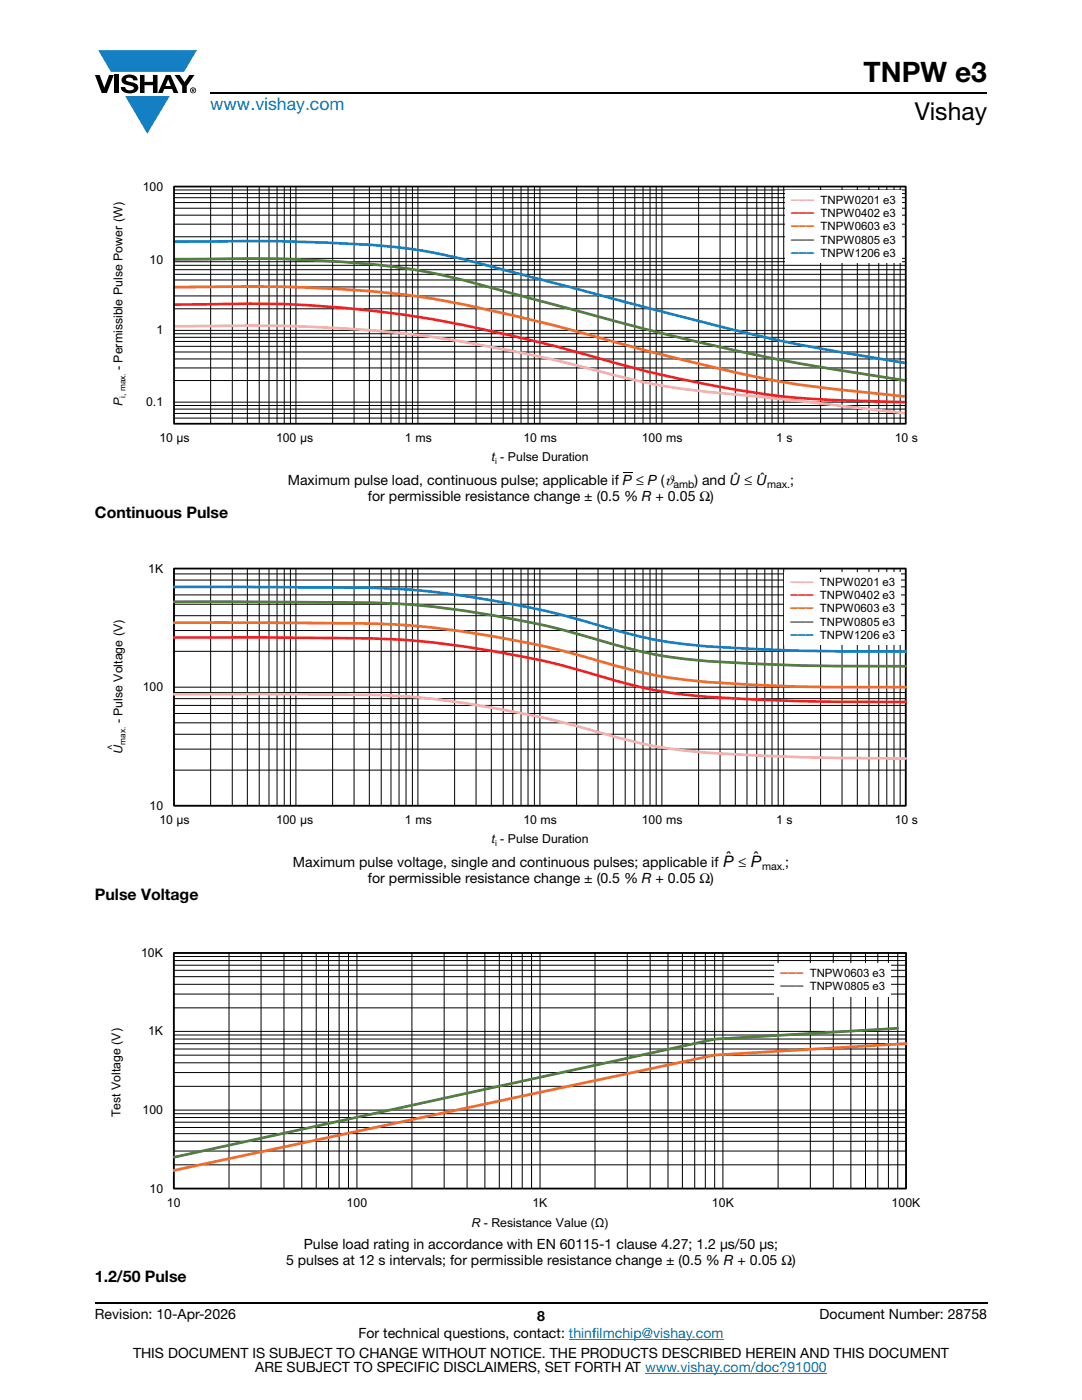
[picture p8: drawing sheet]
<svg xmlns="http://www.w3.org/2000/svg" width="216mm" height="279mm" viewBox="0 0 216 279" stroke-linecap="round" stroke-linejoin="round" font-family="sans-serif">
<g fill="#147fc3">
<path d="M19.6 10h19.7l-2.6 4.3h-1.1h-13.5z"/>
<path d="M25 19.2h8.9l-4.5 7.5z"/>
</g>
<g fill="#000">
<path d="M18.9 15h1l.9 2.5 1-2.5h.9l-1.4 3.6h-1zM22.9 15h.9v3.6h-.9zM24.6 15.3a2.1 2.1 0 0 1 2.8 .3l.1 .4h-.9a.79 .79 0 0 0-.7-.5 .79 .79 0 0 0-.8 .4l.3 .3 1 .2a1.08 1.08 0 0 1 1.2 1 1.08 1.08 0 0 1-1.1 1.2 1.73 1.73 0 0 1-2.4-1.2h.9a.96 .96 0 0 0 .8 .6 .96 .96 0 0 0 .9-.4 1.31 1.31 0 0 0-1.2-.6 1.03 1.03 0 0 1-1.1-.6 1.03 1.03 0 0 1 .2-1.1zM27.9 15h.9v1.3h1.7v-1.3h.9v3.6h-.9v-1.6h-1.7v1.6h-.9zM34.8 15h1.1l.9 1.4 1-1.4h1l-1.5 2.2v1.4h-.9v-1.4zM124.3 94.3h1.8v.2h-1.8z"/>
<path d="M33.6 15.9l.5 1.3h-1.1zM33.1 15l-1.6 3.6h1l.3-.8h1.5l.3 .8h1l-1.6-3.6z"/>
<path d="M38.4 17.8h.2v.2h-.2zM38.3 17.7v.7h.1v-.3l.4 .3-.2-.3 .2-.2-.1-.2z"/>
<path d="M38.1 18a.46 .46 0 0 1 .9 0 .46 .46 0 0 1-.9 0zM37.9 18a.6 .6 0 0 0 1.2 0 .6 .6 0 0 0-1.2 0z"/>
</g>
<path d="M42 18.6h155M18.9 260h178.1" fill="none" stroke="#000" stroke-width=".36"/>
<path d="M113.5 267.3h30.9M128.7 274h36.3" fill="none" stroke="#007ec4" stroke-width=".2"/>
<g fill="none" stroke="#000" stroke-width=".2">
<path d="M34.7 37.9h146M34.7 38.6h146M34.7 39.5h146M42 37.2v47.4M46.4 37.2v47.4M49.4 37.2v47.4M51.7 37.2v47.4M53.7 37.2v47.4M55.3 37.2v47.4M56.7 37.2v47.4M58 37.2v47.4M59.1 37.2v47.4"/>
<path d="M66.4 37.2v47.4M70.7 37.2v47.4M73.7 37.2v47.4M76.1 37.2v47.4M78 37.2v47.4M79.6 37.2v47.4M81 37.2v47.4M82.3 37.2v47.4M83.4 37.2v47.4M90.7 37.2v47.4M95 37.2v47.4M98 37.2v47.4"/>
<path d="M100.4 37.2v47.4M102.3 37.2v47.4M104 37.2v47.4M105.4 37.2v47.4M106.6 37.2v47.4M107.7 37.2v47.4M115.1 37.2v47.4M119.3 37.2v47.4M122.4 37.2v47.4M124.8 37.2v47.4M126.7 37.2v47.4M128.3 37.2v47.4"/>
<path d="M129.7 37.2v47.4M130.9 37.2v47.4M132.1 37.2v47.4M139.4 37.2v47.4M143.7 37.2v47.4M146.7 37.2v47.4M149.1 37.2v47.4M151 37.2v47.4M152.6 37.2v47.4M154.1 37.2v47.4M155.3 37.2v47.4M156.4 37.2v47.4"/>
<path d="M163.7 37.2v47.4M168 37.2v47.4M171.1 37.2v47.4M173.4 37.2v47.4M175.3 37.2v47.4M177 37.2v47.4M178.4 37.2v47.4M179.6 37.2v47.4M34.7 40.4h146M34.7 41.6h146M34.7 42.9h146M34.7 44.7h146"/>
<path d="M34.7 47.3h146M34.7 52.2h146M34.7 53h146M34.7 53.8h146M34.7 54.7h146M34.7 55.9h146M34.7 57.3h146M34.7 59.1h146M34.7 51.6h146M34.7 61.6h146M34.7 66.6h146M34.7 67.3h146"/>
<path d="M34.7 68.1h146M34.7 69.1h146M34.7 70.2h146M34.7 71.6h146M34.7 73.4h146M34.7 75.9h146M34.7 65.9h146M34.7 80.9h146M34.7 81.6h146M34.7 82.5h146M34.7 83.4h146M34.7 80.3h146"/>
</g>
<path d="M34.9 65.1h1.6a322.2 322.2 0 0 1 48.5 2 334.8 334.8 0 0 1 41 8.6 170 170 0 0 0 25.5 3.5l29.1 3.3" fill="none" stroke="#f8adae" stroke-width=".53"/>
<path d="M34.9 60.8a318 318 0 0 1 30.6 .4 234.2 234.2 0 0 1 42.2 7.1l3.1 .8a345.7 345.7 0 0 0 27.8 7.1 168.4 168.4 0 0 0 37.2 3.9l4.8 .2" fill="none" stroke="#ee1f23" stroke-width=".53"/>
<path d="M34.9 57.3a380.4 380.4 0 0 1 37.1 .7 178.5 178.5 0 0 1 32.5 5.5l10.8 2.7a494.2 494.2 0 0 0 41.1 10.1l8.9 1.2 15.3 1.6" fill="none" stroke="#f16b22" stroke-width=".53"/>
<path d="M34.9 51.8a350.8 350.8 0 0 1 33.9 .5 128.8 128.8 0 0 1 31.3 5.7l15.2 4.1a472.1 472.1 0 0 0 65.3 13.8" fill="none" stroke="#4e823b" stroke-width=".53"/>
<path d="M34.9 48.2h1.6a395.7 395.7 0 0 1 42 1.1 148.2 148.2 0 0 1 24.7 5.2l30.4 8.1a375.1 375.1 0 0 0 47 9.8" fill="none" stroke="#147fc3" stroke-width=".53"/>
<path d="M156.6 38h23.3v14.5h-23.3z" fill="#fff"/>
<path d="M34.7 37.2h146v47.4h-146zM34.7 113.5h146v47.3h-146z" fill="none" stroke="#000" stroke-width=".35"/>
<g fill="none" stroke="#000" stroke-width=".2">
<path d="M34.7 118.7h146M34.7 117.1h146M34.7 115.8h146M34.7 114.5h146M34.7 113.5h146v47.3h-146zM42 113.5v47.3M46.3 113.5v47.3M49.4 113.5v47.3M51.7 113.5v47.3M53.7 113.5v47.3M55.3 113.5v47.3M56.7 113.5v47.3"/>
<path d="M57.9 113.5v47.3M59 113.5v47.3M66.4 113.5v47.3M70.6 113.5v47.3M73.7 113.5v47.3M76.1 113.5v47.3M78 113.5v47.3M79.6 113.5v47.3M81 113.5v47.3M82.3 113.5v47.3M83.4 113.5v47.3M90.7 113.5v47.3"/>
<path d="M95 113.5v47.3M98 113.5v47.3M100.4 113.5v47.3M102.3 113.5v47.3M104 113.5v47.3M105.4 113.5v47.3M106.6 113.5v47.3M107.7 113.5v47.3M115.1 113.5v47.3M119.3 113.5v47.3M122.4 113.5v47.3M124.8 113.5v47.3"/>
<path d="M126.7 113.5v47.3M128.3 113.5v47.3M129.7 113.5v47.3M130.9 113.5v47.3M132.1 113.5v47.3M139.4 113.5v47.3M143.7 113.5v47.3M146.7 113.5v47.3M149.1 113.5v47.3M151 113.5v47.3M152.6 113.5v47.3M154 113.5v47.3"/>
<path d="M155.3 113.5v47.3M156.4 113.5v47.3M163.7 113.5v47.3M168 113.5v47.3M171.1 113.5v47.3M173.4 113.5v47.3M175.3 113.5v47.3M176.9 113.5v47.3M178.4 113.5v47.3M179.6 113.5v47.3M34.7 139.4h146M34.7 138.2h146"/>
<path d="M34.7 130h146M34.7 125.8h146M34.7 122.9h146M34.7 120.6h146M34.7 137.1h146M34.7 153.7h146M34.7 149.5h146M34.7 146.5h146M34.7 144.3h146M34.7 142.4h146M34.7 140.8h146"/>
</g>
<path d="M34.7 138.6l20.9-.1a414.9 414.9 0 0 1 27.8 .7 220 220 0 0 1 41.1 8.3 111.1 111.1 0 0 0 25.4 3.2 643.4 643.4 0 0 0 30.8 .7" fill="none" stroke="#f8adae" stroke-width=".53"/>
<path d="M34.7 127.2h20.9a427.1 427.1 0 0 1 27.8 .7 198.5 198.5 0 0 1 41.1 8.4 107.2 107.2 0 0 0 25.4 3.3 567.8 567.8 0 0 0 30.8 .5" fill="none" stroke="#ee1f23" stroke-width=".53"/>
<path d="M34.7 124.3h20.9a431 431 0 0 1 27.8 .7 204.2 204.2 0 0 1 41.1 8.3 111.4 111.4 0 0 0 25.4 3.4 497.7 497.7 0 0 0 30.8 .4" fill="none" stroke="#f16b22" stroke-width=".53"/>
<path d="M34.7 120.1h20.9a440.1 440.1 0 0 1 27.8 .7 200 200 0 0 1 41.1 8.4 107.3 107.3 0 0 0 25.4 3.2 567.5 567.5 0 0 0 30.8 .6" fill="none" stroke="#4e823b" stroke-width=".53"/>
<path d="M34.7 117.1l20.9 .1a500.8 500.8 0 0 1 26.2 .5 201.8 201.8 0 0 1 42.7 8.5 107.5 107.5 0 0 0 25.4 3.3 558.4 558.4 0 0 0 30.8 .5" fill="none" stroke="#147fc3" stroke-width=".53"/>
<path d="M156.5 114.3h23.3v14.5h-23.3z" fill="#fff"/>
<g fill="none" stroke="#000" stroke-width=".2">
<path d="M34.7 198.4h146.1M34.7 196.4h146.1M34.7 194.9h146.1M34.7 193.6h146.1M34.7 192.6h146.1M34.7 191.7h146.1M34.7 190.9h146.1M34.7 190.2h146.1v47h-146.1zM45.7 190.2v47M52.1 190.2v47M56.7 190.2v47M60.2 190.2v47"/>
<path d="M63.1 190.2v47M65.6 190.2v47M67.7 190.2v47M69.5 190.2v47M71.2 190.2v47M82.2 190.2v47M88.6 190.2v47M93.2 190.2v47M96.8 190.2v47M99.6 190.2v47M102.1 190.2v47M104.2 190.2v47"/>
<path d="M106.1 190.2v47M107.8 190.2v47M118.7 190.2v47M125.2 190.2v47M129.7 190.2v47M133.3 190.2v47M136.2 190.2v47M138.6 190.2v47M140.7 190.2v47M142.6 190.2v47M144.2 190.2v47M155.3 190.2v47"/>
<path d="M161.7 190.2v47M166.3 190.2v47M169.8 190.2v47M172.7 190.2v47M175.2 190.2v47M177.3 190.2v47M179.1 190.2v47M34.7 216.8h146.1M34.7 214.1h146.1M34.7 212.1h146.1M34.7 210.6h146.1M34.7 209.4h146.1"/>
<path d="M34.7 208.3h146.1M34.7 207.4h146.1M34.7 206.6h146.1M34.7 201.1h146.1M34.7 205.8h146.1M34.7 232.5h146.1M34.7 229.7h146.1M34.7 227.8h146.1M34.7 226.2h146.1M34.7 225h146.1M34.7 224h146.1M34.7 223h146.1"/>
<path d="M34.7 222.3h146.1M34.7 221.5h146.1"/>
</g>
<path d="M34.7 190.2h146.1v47h-146.1z" fill="none" stroke="#000" stroke-width=".35"/>
<path d="M180.8 208.3l-38.2 2.3-107.9 23" fill="none" stroke="#f16b22" stroke-width=".53"/>
<path d="M179.1 205.2l-36.5 2.2-107.9 23.6" fill="none" stroke="#4e823b" stroke-width=".53"/>
<path d="M154.5 192.3h23.3v6.7h-23.3z" fill="#fff"/>
<text font-size="5.6" x="172.3" y="16.4">TNPW e3</text>
<text font-size="4.9" x="182.5" y="24">Vishay</text>
<text font-size="3.5" fill="#007ec4" x="42" y="21.9">www.vishay.com</text>
<g font-size="3.2">
<text x="18.9" y="103.4">Continuous Pulse</text>
<text x="144.9" y="172.3">ˆ</text>
<text x="150.3" y="172.3">ˆ</text>
<text x="18.9" y="179.6">Pulse Voltage</text>
<text x="18.9" y="255.9">1.2/50 Pulse</text>
</g>
<g font-size="2.8">
<text x="57.4" y="96.8">Maximum pulse load, continuous pulse; applicable if P ≤ P (ϑ</text>
<text x="73.4" y="100">for permissible resistance change ± (0.5 % R + 0.05 Ω)</text>
<text x="138.6" y="96.8">) and U ≤ U</text>
<text x="146.4" y="96.4">ˆ</text>
<text x="151.7" y="96.4">ˆ</text>
<text x="157.7" y="96.8">;</text>
<text x="58.4" y="173.1">Maximum pulse voltage, single and continuous pulses; applicable if P ≤ P</text>
<text x="156.7" y="173.1">;</text>
<text x="73.4" y="176.2">for permissible resistance change ± (0.5 % R + 0.05 Ω)</text>
<text x="60.6" y="249.3">Pulse load rating in accordance with EN 60115-1 clause 4.27; 1.2 μs/50 μs;</text>
<text x="57.1" y="252.5">5 pulses at 12 s intervals; for permissible resistance change ± (0.5 % R + 0.05 Ω)</text>
<text x="18.9" y="263.3">Revision: 10-Apr-2026</text>
<text x="107.2" y="263.6">8</text>
<text x="163.6" y="263.3">Document Number: 28758</text>
<text x="71.5" y="267.1">For technical questions, contact: thinfilmchip@vishay.com</text>
<text x="26.5" y="271">THIS DOCUMENT IS SUBJECT TO CHANGE WITHOUT NOTICE. THE PRODUCTS DESCRIBED HEREIN AND THIS DOCUMENT</text>
<text x="50.9" y="273.8">ARE SUBJECT TO SPECIFIC DISCLAIMERS, SET FORTH AT www.vishay.com/doc?91000</text>
</g>
<g font-size="2.5">
<text x="28.5" y="38">100</text>
<text x="29.9" y="52.6">10</text>
<text x="31.2" y="66.7">1</text>
<text x="24.5" y="73.9" transform="rotate(-90 24.5 73.9)">- Permissible Pulse Power (W)</text>
<text x="24.5" y="81" transform="rotate(-90 24.5 81)">P</text>
<text x="29.2" y="81">0.1</text>
<text x="31.8" y="88.2">10 μs</text>
<text x="55.1" y="88.2">100 μs</text>
<text x="80.8" y="88.2">1 ms</text>
<text x="104.4" y="88.2">10 ms</text>
<text x="128.1" y="88.2">100 ms</text>
<text x="154.9" y="88.2">1 s</text>
<text x="178.5" y="88.2">10 s</text>
<text x="98.1" y="92">t - Pulse Duration</text>
<text x="29.6" y="114.3">1K</text>
<text x="28.5" y="137.9">100</text>
<text x="24.5" y="144.4" transform="rotate(-90 24.5 144.4)">- Pulse Voltage (V)</text>
<text x="24.5" y="150.4" transform="rotate(-90 24.5 150.4)">U</text>
<text x="29.9" y="161.6">10</text>
<text x="31.8" y="164.5">10 μs</text>
<text x="55.1" y="164.5">100 μs</text>
<text x="80.8" y="164.5">1 ms</text>
<text x="104.4" y="164.5">10 ms</text>
<text x="128.1" y="164.5">100 ms</text>
<text x="154.9" y="164.5">1 s</text>
<text x="178.5" y="164.5">10 s</text>
<text x="98.1" y="168.3">t - Pulse Duration</text>
<text x="28.2" y="191">10K</text>
<text x="29.5" y="206.7">1K</text>
<text x="24" y="223" transform="rotate(-90 24 223)">Test Voltage (V)</text>
<text x="28.4" y="222.3">100</text>
<text x="29.8" y="238">10</text>
<text x="33.3" y="240.9">10</text>
<text x="69.2" y="240.9">100</text>
<text x="94.1" y="244.8">R - Resistance Value (Ω)</text>
<text x="106.2" y="240.9">1K</text>
<text x="142.1" y="240.9">10K</text>
<text x="177.9" y="240.9">100K</text>
</g>
<g font-size="2.3">
<text x="163.7" y="40.7">TNPW0201 e3</text>
<text x="163.7" y="43.4">TNPW0402 e3</text>
<text x="163.7" y="46">TNPW0603 e3</text>
<text x="163.7" y="48.6">TNPW0805 e3</text>
<text x="163.7" y="51.3">TNPW1206 e3</text>
<text x="163.6" y="117">TNPW0201 e3</text>
<text x="163.6" y="119.6">TNPW0402 e3</text>
<text x="163.6" y="122.2">TNPW0603 e3</text>
<text x="163.6" y="124.9">TNPW0805 e3</text>
<text x="163.6" y="127.5">TNPW1206 e3</text>
<text x="161.6" y="195">TNPW0603 e3</text>
<text x="161.6" y="197.7">TNPW0805 e3</text>
</g>
<g font-size="2.1">
<text x="134.4" y="97.3">amb</text>
<text x="153.1" y="97.3">max.</text>
<text x="152.1" y="173.6">max.</text>
</g>
<text font-size="1.9" x="22.6" y="149.6" transform="rotate(-90 22.6 149.6)">˄</text>
<g font-size="1.7">
<text x="25.1" y="79.4" transform="rotate(-90 25.1 79.4)">i, max.</text>
<text x="98.8" y="92.6">i</text>
<text x="25.1" y="148.6" transform="rotate(-90 25.1 148.6)">max.</text>
<text x="98.8" y="168.9">i</text>
</g>
<g font-size="1.5" fill="#f8adae">
<text x="157.9" y="40.3">▬▬▬</text>
<text x="157.8" y="116.5">▬▬▬</text>
</g>
<g font-size="1.5" fill="#ee1f23">
<text x="157.9" y="42.9">▬▬▬</text>
<text x="157.8" y="119.2">▬▬▬</text>
</g>
<g font-size="1.5" fill="#f16b22">
<text x="157.9" y="45.6">▬▬▬</text>
<text x="157.8" y="121.8">▬▬▬</text>
<text x="155.7" y="194.6">▬▬▬</text>
</g>
<g font-size="1.5" fill="#4e823b">
<text x="157.9" y="48.2">▬▬▬</text>
<text x="157.8" y="124.5">▬▬▬</text>
<text x="155.7" y="197.2">▬▬▬</text>
</g>
<g font-size="1.5" fill="#147fc3">
<text x="157.9" y="50.8">▬▬▬</text>
<text x="157.8" y="127.1">▬▬▬</text>
</g>
</svg>
